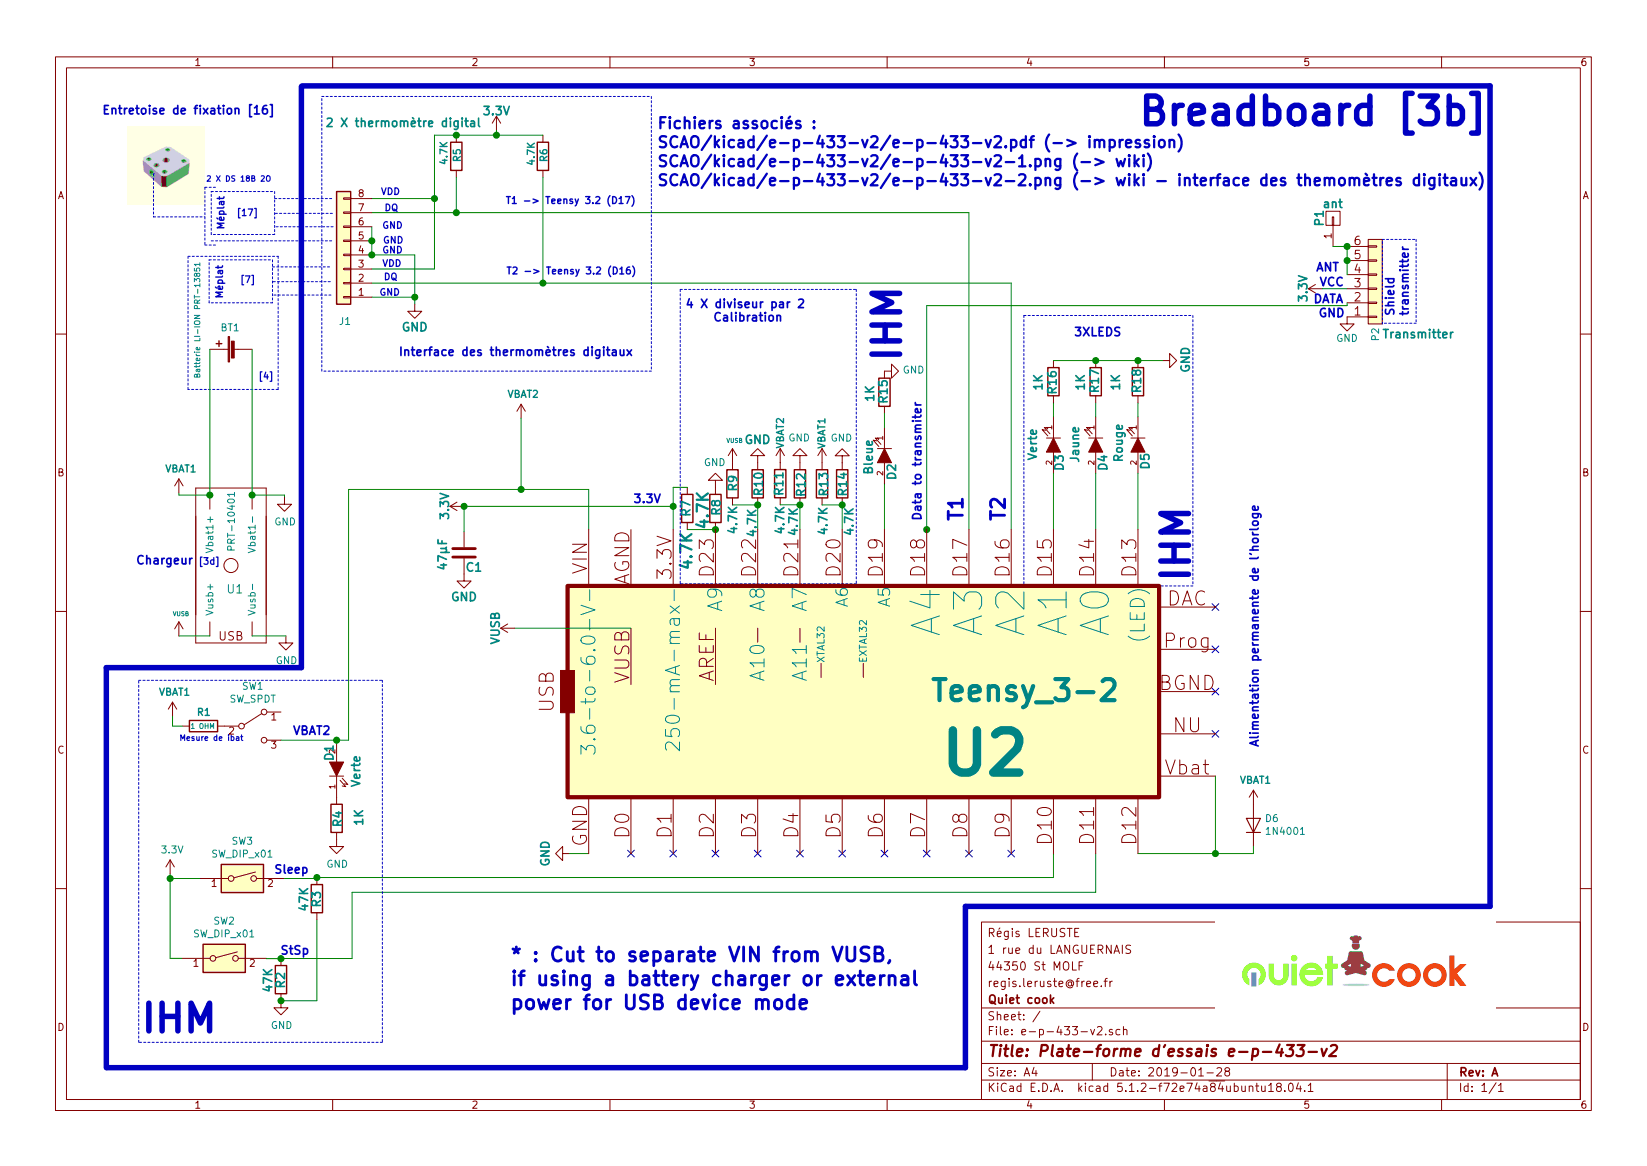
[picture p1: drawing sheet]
EESchema Schematic File Version 4
LIBS:e-p-433-v2-cache
EELAYER 29 0
EELAYER END
$Descr A4 11693 8268
encoding utf-8
Sheet 1 1
Title "Plate-forme d'essais e-p-433-v2"
Date "2019-01-28"
Rev "A"
Comp "Quiet cook"
Comment1 "regis.leruste@free.fr"
Comment2 "44350 St MOLF"
Comment3 "1 rue du LANGUERNAIS"
Comment4 "Régis LERUSTE"
$EndDescr
$Comp
L e-p-433-v2-rescue:CONN_01X06 P2
U 1 1
P 9765 1990
F 0 "P2" V 9765 2365 50  0000 C CNN
F 1 "Transmitter" H 10070 2365 60  0000 C CNB
F 2 "Connect:PINHEAD1-6" H 9765 1990 50  0001 C CNN
F 3 "https://cdn.sparkfun.com/datasheets/Prototyping/SP-140520-XX-001.pdf" H 9765 1990 50  0001 C CNN
F 4 "Arduino 6-Pin Stackable Headers" H 9765 1990 60  0001 C CNN "Désignation"
F 5 "GCT" H 9765 1990 60  0001 C CNN "Fabricant"
F 6 "SP-140520-06-001" H 9765 1990 60  0001 C CNN "Ref-fab"
F 7 "Sparkfun" H 9765 1990 60  0001 C CNN "Distributeur"
F 8 "PRT09280" H 9765 1990 60  0001 C CNN "Ref-distri"
F 9 "0,50 €" H 9765 1990 60  0001 C CNN "Prix"
	1    9765 1990
	1    0    0    1   
$EndComp
Text Notes 10015 2240 1    60   ~ 12
Shield\ntransmitter
Text Notes 9555 2255 2    60   ~ 12
GND
Text Notes 9545 2155 2    60   ~ 12
DATA
Text Notes 9550 2035 2    60   ~ 12
VCC
Text Notes 9515 1930 2    60   ~ 12
ANT
Text Notes 7155 3700 1    100  ~ 20
T2
Text Notes 3615 7175 0    100  ~ 20
* : Cut to separate VIN from VUSB,\nif using a battery charger or external\npower for USB device mode
Text Notes 4701 3574 2    60   ~ 12
3.3V
Text Notes 5725 2190 2    60   ~ 12
4 X diviseur par 2
$Comp
L e-p-433-v2-rescue:LED-RESCUE-e-p-433-v2 D4
U 1 1
P 7780 3150
F 0 "D4" H 7905 3205 60  0000 C CNB
F 1 "Jaune" H 7775 3005 60  0000 C CNB
F 2 "LEDs:LED_0603" H 7780 3150 50  0001 C CNN
F 3 "http://www.produktinfo.conrad.com/datenblaetter/500000-524999/519971-da-01-ml-LED_LYL29K_J1K2_26_de_en.pdf" H 7780 3150 50  0001 C CNN
F 4 "LED CMS 0603 jaune 4.5 mcd 160 ° 2 mA 1.8 V" H 7780 3150 60  0001 C CNN "Désignation"
F 5 "OSRAM" H 7780 3150 60  0001 C CNN "Fabricant"
F 6 "LY L29K-J1K2-26" H 7780 3150 60  0001 C CNN "Ref-fab"
F 7 "Conrad" H 7780 3150 60  0001 C CNN "Distributeur"
F 8 "519971 - 62" H 7780 3150 60  0001 C CNN "Ref-distri"
F 9 "0,20 €" H 7780 3150 60  0001 C CNN "Prix"
	1    7780 3150
	0    1    1    0   
$EndComp
$Comp
L e-p-433-v2-rescue:LED-RESCUE-e-p-433-v2 D5
U 1 1
P 8080 3150
F 0 "D5" H 8195 3205 60  0000 C CNB
F 1 "Rouge" H 8065 3015 60  0000 C CNB
F 2 "LEDs:LED_0603" H 8080 3150 50  0001 C CNN
F 3 "http://www.produktinfo.conrad.com/datenblaetter/500000-524999/519967-da-01-ml-LED_LGL29K_F2J1_24_de_en.pdf" H 8080 3150 50  0001 C CNN
F 4 "LED CMS 0603 OSRAM LG L29K-F2J1-24 vert 1.4 mcd 160 ° 2 mA 1.7 V" H 8080 3150 60  0001 C CNN "Désignation"
F 5 "OSRAM" H 8080 3150 60  0001 C CNN "Fabricant"
F 6 "LG L29K-F2J1-24" H 8080 3150 60  0001 C CNN "Ref-fab"
F 7 "Conrad" H 8080 3150 60  0001 C CNN "Distributeur"
F 8 "519967 - 62" H 8080 3150 60  0001 C CNN "Ref-distri"
F 9 "0,20 €" H 8080 3150 60  0001 C CNN "Prix"
	1    8080 3150
	0    1    1    0   
$EndComp
$Comp
L e-p-433-v2-rescue:LED-RESCUE-e-p-433-v2 D3
U 1 1
P 7480 3150
F 0 "D3" H 7605 3195 60  0000 C CNB
F 1 "Verte" H 7475 3005 60  0000 C CNB
F 2 "LEDs:LED_0603" H 7480 3150 50  0001 C CNN
F 3 "http://www.produktinfo.conrad.com/datenblaetter/500000-524999/519969-da-01-ml-LED_LSL29K_H1J2_1_de_en.pdf" H 7480 3150 50  0001 C CNN
F 4 "LED CMS 0603 OSRAM LS L29K-H1J2-1 super rouge 2.8 mcd 160 ° 2 mA 1.8 V" H 7480 3150 60  0001 C CNN "Désignation"
F 5 "OSRAM" H 7480 3150 60  0001 C CNN "Fabricant"
F 6 "LS L29K-H1J2-1" H 7480 3150 60  0001 C CNN "Ref-fab"
F 7 "Conrad" H 7480 3150 60  0001 C CNN "Distributeur"
F 8 "519969 - 62" H 7480 3150 60  0001 C CNN "Ref-distri"
F 9 "0,25 €" H 7480 3150 60  0001 C CNN "Prix"
	1    7480 3150
	0    1    1    0   
$EndComp
Text Notes 5565 2285 2    60   ~ 12
Calibration
Text Notes 6555 2835 3    60   ~ 12
Data to transmiter
$Comp
L Sp:3.3V #PWR020
U 1 1
P 9390 2040
F 0 "#PWR020" H 9390 1890 50  0001 C CNN
F 1 "3.3V" H 9390 2180 60  0000 C CNB
F 2 "" H 9390 2040 50  0000 C CNN
F 3 "" H 9390 2040 50  0000 C CNN
F 4 "0,00 €" H 9390 2040 60  0001 C CNN "Prix"
	1    9390 2040
	0    -1   -1   0   
$EndComp
Text Notes 6855 3700 1    100  ~ 20
T1
$Comp
L e-p-433-v2-rescue:C C1
U 1 1
P 3295 3915
F 0 "C1" H 3305 3815 60  0000 L CNB
F 1 "47µF" V 3140 3785 60  0000 L CNB
F 2 "Capacitors_SMD:C_0603" H 3333 3765 50  0001 C CNN
F 3 "http://www.produktinfo.conrad.com/datenblaetter/450000-474999/457914-da-01-en-KERAMIK_KONDENSATOR_C0603C475K9PAC.pdf" H 3295 3915 50  0001 C CNN
F 4 "Condensateur céramique CMS 4.7 µF 6.3 V 10 % X5R" H 3295 3915 60  0001 C CNN "Désignation"
F 5 "Kemet" H 3295 3915 60  0001 C CNN "Fabricant"
F 6 "C0603C475K9PAC" H 3295 3915 60  0001 C CNN "Ref-fab"
F 7 "Conrad" H 3295 3915 60  0001 C CNN "Distributeur"
F 8 "457914 - 62" H 3295 3915 60  0001 C CNN "Ref-distri"
F 9 "0,15 €" H 3295 3915 60  0001 C CNN "Prix"
	1    3295 3915
	1    0    0    -1  
$EndComp
$Comp
L Sp:VUSB #PWR013
U 1 1
P 3655 4450
F 0 "#PWR013" H 3655 4300 50  0001 C CNN
F 1 "VUSB" H 3655 4590 60  0000 C CNB
F 2 "" H 3655 4450 50  0000 C CNN
F 3 "" H 3655 4450 50  0000 C CNN
	1    3655 4450
	0    -1   -1   0   
$EndComp
$Comp
L e-p-433-v2-rescue:R R12
U 1 1
P 5680 3425
F 0 "R12" V 5685 3419 60  0000 C CNB
F 1 "4.7K" V 5631 3155 60  0000 C CNB
F 2 "Resistors_SMD:R_0603" V 5610 3425 50  0001 C CNN
F 3 "http://www.produktinfo.conrad.com/datenblaetter/1400000-1499999/001457796-da-01-en-SMD_WID__DICKS__1_10WS_0603_5__4K7.pdf" H 5680 3425 50  0001 C CNN
F 4 "Résistance à couche épaisse 4.7 kΩ CMS 0603 0.1 W 5 % 100 ±ppm/°C" H 5680 3425 60  0001 C CNN "Désignation"
F 5 "Royalohm" H 5680 3425 60  0001 C CNN "Fabricant"
F 6 "0603SAJ0472T5E" H 5680 3425 60  0001 C CNN "Ref-fab"
F 7 "Conrad" H 5680 3425 60  0001 C CNN "Distributeur"
F 8 "1457796 - 62" H 5680 3425 60  0001 C CNN "Ref-distri"
F 9 "0,05 €" H 5680 3425 60  0001 C CNN "Prix"
	1    5680 3425
	1    0    0    -1  
$EndComp
$Comp
L e-p-433-v2-rescue:R R7
U 1 1
P 4880 3600
F 0 "R7" V 4885 3600 60  0000 C CNB
F 1 "4.7K" V 4883 3902 80  0000 C CNB
F 2 "Resistors_SMD:R_0603" V 4810 3600 50  0001 C CNN
F 3 "http://www.produktinfo.conrad.com/datenblaetter/1400000-1499999/001457796-da-01-en-SMD_WID__DICKS__1_10WS_0603_5__4K7.pdf" H 4880 3600 50  0001 C CNN
F 4 "Résistance à couche épaisse 4.7 kΩ CMS 0603 0.1 W 5 % 100 ±ppm/°C" H 4880 3600 60  0001 C CNN "Désignation"
F 5 "Royalohm" H 4880 3600 60  0001 C CNN "Fabricant"
F 6 "0603SAJ0472T5E" H 4880 3600 60  0001 C CNN "Ref-fab"
F 7 "Conrad" H 4880 3600 60  0001 C CNN "Distributeur"
F 8 "1457796 - 62" H 4880 3600 60  0001 C CNN "Ref-distri"
F 9 "0,05 €" H 4880 3600 60  0001 C CNN "Prix"
	1    4880 3600
	-1   0    0    1   
$EndComp
$Comp
L e-p-433-v2-rescue:R R9
U 1 1
P 5201 3425
F 0 "R9" V 5195 3421 60  0000 C CNB
F 1 "4.7K" V 5195 3682 60  0000 C CNB
F 2 "Resistors_SMD:R_0603" V 5131 3425 50  0001 C CNN
F 3 "http://www.produktinfo.conrad.com/datenblaetter/1400000-1499999/001457796-da-01-en-SMD_WID__DICKS__1_10WS_0603_5__4K7.pdf" H 5201 3425 50  0001 C CNN
F 4 "Résistance à couche épaisse 4.7 kΩ CMS 0603 0.1 W 5 % 100 ±ppm/°C" H 5201 3425 60  0001 C CNN "Désignation"
F 5 "Royalohm" H 5201 3425 60  0001 C CNN "Fabricant"
F 6 "0603SAJ0472T5E" H 5201 3425 60  0001 C CNN "Ref-fab"
F 7 "Conrad" H 5201 3425 60  0001 C CNN "Distributeur"
F 8 "1457796 - 62" H 5201 3425 60  0001 C CNN "Ref-distri"
F 9 "0,05 €" H 5201 3425 60  0001 C CNN "Prix"
	1    5201 3425
	-1   0    0    1   
$EndComp
$Comp
L e-p-433-v2-rescue:R R11
U 1 1
P 5540 3424
F 0 "R11" V 5545 3424 60  0000 C CNB
F 1 "4.7K" V 5538 3683 60  0000 C CNB
F 2 "Resistors_SMD:R_0603" V 5470 3424 50  0001 C CNN
F 3 "http://www.produktinfo.conrad.com/datenblaetter/1400000-1499999/001457796-da-01-en-SMD_WID__DICKS__1_10WS_0603_5__4K7.pdf" H 5540 3424 50  0001 C CNN
F 4 "Résistance à couche épaisse 4.7 kΩ CMS 0603 0.1 W 5 % 100 ±ppm/°C" H 5540 3424 60  0001 C CNN "Désignation"
F 5 "Royalohm" H 5540 3424 60  0001 C CNN "Fabricant"
F 6 "0603SAJ0472T5E" H 5540 3424 60  0001 C CNN "Ref-fab"
F 7 "Conrad" H 5540 3424 60  0001 C CNN "Distributeur"
F 8 "1457796 - 62" H 5540 3424 60  0001 C CNN "Ref-distri"
F 9 "0,05 €" H 5540 3424 60  0001 C CNN "Prix"
	1    5540 3424
	-1   0    0    1   
$EndComp
$Comp
L e-p-433-v2-rescue:R R16
U 1 1
P 7480 2700
F 0 "R16" V 7485 2705 60  0000 C CNB
F 1 "1K" V 7585 2705 60  0000 C CNB
F 2 "Resistors_SMD:R_0603" V 7410 2700 50  0001 C CNN
F 3 "http://www.produktinfo.conrad.com/datenblaetter/1400000-1499999/001457796-da-01-en-SMD_WID__DICKS__1_10WS_0603_5__4K7.pdf" H 7480 2700 50  0001 C CNN
F 4 "Résistance à couche épaisse 1 kΩ CMS 0603 0.1 W 5 %" H 7480 2700 60  0001 C CNN "Désignation"
F 5 "Royalohm" H 7480 2700 60  0001 C CNN "Fabricant"
F 6 "0603SAJ0102T5E" H 7480 2700 60  0001 C CNN "Ref-fab"
F 7 "Conrad" H 7480 2700 60  0001 C CNN "Distributeur"
F 8 "1457724 - 62" H 7480 2700 60  0001 C CNN "Ref-distri"
F 9 "0,05 €" H 7480 2700 60  0001 C CNN "Prix"
	1    7480 2700
	-1   0    0    1   
$EndComp
$Comp
L e-p-433-v2-rescue:R R10
U 1 1
P 5380 3425
F 0 "R10" V 5384 3424 60  0000 C CNB
F 1 "4.7K" V 5337 3146 60  0000 C CNB
F 2 "Resistors_SMD:R_0603" V 5310 3425 50  0001 C CNN
F 3 "http://www.produktinfo.conrad.com/datenblaetter/1400000-1499999/001457796-da-01-en-SMD_WID__DICKS__1_10WS_0603_5__4K7.pdf" H 5380 3425 50  0001 C CNN
F 4 "Résistance à couche épaisse 4.7 kΩ CMS 0603 0.1 W 5 % 100 ±ppm/°C" H 5380 3425 60  0001 C CNN "Désignation"
F 5 "Royalohm" H 5380 3425 60  0001 C CNN "Fabricant"
F 6 "0603SAJ0472T5E" H 5380 3425 60  0001 C CNN "Ref-fab"
F 7 "Conrad" H 5380 3425 60  0001 C CNN "Distributeur"
F 8 "1457796 - 62" H 5380 3425 60  0001 C CNN "Ref-distri"
F 9 "0,05 €" H 5380 3425 60  0001 C CNN "Prix"
	1    5380 3425
	1    0    0    -1  
$EndComp
$Comp
L e-p-433-v2-rescue:R R8
U 1 1
P 5080 3600
F 0 "R8" V 5083 3606 60  0000 C CNB
F 1 "4.7K" V 4988 3587 80  0000 C CNB
F 2 "Resistors_SMD:R_0603" V 5010 3600 50  0001 C CNN
F 3 "http://www.produktinfo.conrad.com/datenblaetter/1400000-1499999/001457796-da-01-en-SMD_WID__DICKS__1_10WS_0603_5__4K7.pdf" H 5080 3600 50  0001 C CNN
F 4 "Résistance à couche épaisse 4.7 kΩ CMS 0603 0.1 W 5 % 100 ±ppm/°C" H 5080 3600 60  0001 C CNN "Désignation"
F 5 "Royalohm" H 5080 3600 60  0001 C CNN "Fabricant"
F 6 "0603SAJ0472T5E" H 5080 3600 60  0001 C CNN "Ref-fab"
F 7 "Conrad" H 5080 3600 60  0001 C CNN "Distributeur"
F 8 "1457796 - 62" H 5080 3600 60  0001 C CNN "Ref-distri"
F 9 "0,05 €" H 5080 3600 60  0001 C CNN "Prix"
	1    5080 3600
	1    0    0    -1  
$EndComp
Wire Notes Line
	9815 1690 9965 1690
Wire Notes Line
	9815 2290 9815 1690
$Comp
L power:GND #PWR015
U 1 1
P 4045 6050
F 0 "#PWR015" H 4045 5800 50  0001 C CNN
F 1 "GND" H 4045 5880 60  0000 C CNB
F 2 "" H 4045 6050 50  0000 C CNN
F 3 "" H 4045 6050 50  0000 C CNN
	1    4045 6050
	0    1    1    0   
$EndComp
$Comp
L power:GND #PWR021
U 1 1
P 9565 2240
F 0 "#PWR021" H 9565 1990 50  0001 C CNN
F 1 "GND" H 9565 2090 50  0000 C CNN
F 2 "" H 9565 2240 50  0000 C CNN
F 3 "" H 9565 2240 50  0000 C CNN
	1    9565 2240
	1    0    0    -1  
$EndComp
$Comp
L power:GND #PWR018
U 1 1
P 8255 2550
F 0 "#PWR018" H 8255 2300 50  0001 C CNN
F 1 "GND" H 8260 2390 60  0000 C CNB
F 2 "" H 8255 2550 50  0000 C CNN
F 3 "" H 8255 2550 50  0000 C CNN
	1    8255 2550
	0    -1   -1   0   
$EndComp
$Comp
L e-p-433-v2-rescue:R R17
U 1 1
P 7780 2700
F 0 "R17" V 7785 2695 60  0000 C CNB
F 1 "1K" V 7885 2705 60  0000 C CNB
F 2 "Resistors_SMD:R_0603" V 7710 2700 50  0001 C CNN
F 3 "http://www.produktinfo.conrad.com/datenblaetter/1400000-1499999/001457796-da-01-en-SMD_WID__DICKS__1_10WS_0603_5__4K7.pdf" H 7780 2700 50  0001 C CNN
F 4 "Résistance à couche épaisse 1 kΩ CMS 0603 0.1 W 5 %" H 7780 2700 60  0001 C CNN "Désignation"
F 5 "Royalohm" H 7780 2700 60  0001 C CNN "Fabricant"
F 6 "0603SAJ0102T5E" H 7780 2700 60  0001 C CNN "Ref-fab"
F 7 "Conrad" H 7780 2700 60  0001 C CNN "Distributeur"
F 8 "1457724 - 62" H 7780 2700 60  0001 C CNN "Ref-distri"
F 9 "0,05 €" H 7780 2700 60  0001 C CNN "Prix"
	1    7780 2700
	-1   0    0    1   
$EndComp
$Comp
L e-p-433-v2-rescue:R R18
U 1 1
P 8080 2700
F 0 "R18" V 8085 2695 60  0000 C CNB
F 1 "1K" V 8235 2705 60  0000 C CNB
F 2 "Resistors_SMD:R_0603" V 8010 2700 50  0001 C CNN
F 3 "http://www.produktinfo.conrad.com/datenblaetter/1400000-1499999/001457796-da-01-en-SMD_WID__DICKS__1_10WS_0603_5__4K7.pdf" H 8080 2700 50  0001 C CNN
F 4 "Résistance à couche épaisse 1 kΩ CMS 0603 0.1 W 5 %" H 8080 2700 60  0001 C CNN "Désignation"
F 5 "Royalohm" H 8080 2700 60  0001 C CNN "Fabricant"
F 6 "0603SAJ0102T5E" H 8080 2700 60  0001 C CNN "Ref-fab"
F 7 "Conrad" H 8080 2700 60  0001 C CNN "Distributeur"
F 8 "1457724 - 62" H 8080 2700 60  0001 C CNN "Ref-distri"
F 9 "0,05 €" H 8080 2700 60  0001 C CNN "Prix"
	1    8080 2700
	-1   0    0    1   
$EndComp
Wire Wire Line
	9390 2040 9565 2040
$Comp
L e-p-433-v2-rescue:CONN_01X01 P1
U 1 1
P 9465 1540
F 0 "P1" H 9465 1640 60  0000 C CNB
F 1 "ant" V 9565 1540 60  0000 C CNB
F 2 "Sp:Ant" H 9465 1540 50  0001 C CNN
F 3 "" H 9465 1540 50  0000 C CNN
F 4 "0,00 €" H 9465 1540 60  0001 C CNN "Prix"
	1    9465 1540
	0    -1   -1   0   
$EndComp
Wire Wire Line
	5380 3750 5380 3575
Wire Wire Line
	5680 3750 5680 3575
Wire Wire Line
	4180 3750 4180 3465
Wire Wire Line
	7480 3750 7480 3350
Wire Wire Line
	7780 3750 7780 3350
Wire Wire Line
	8080 3750 8080 3350
Wire Wire Line
	7480 2950 7480 2850
Wire Wire Line
	7780 2950 7780 2850
Wire Wire Line
	8080 2950 8080 2850
Wire Wire Line
	7480 2550 7780 2550
Connection ~ 7780 2550
Connection ~ 8080 2550
NoConn ~ 4480 6050
NoConn ~ 4780 6050
NoConn ~ 5080 6050
NoConn ~ 5380 6050
NoConn ~ 5680 6050
NoConn ~ 5980 6050
NoConn ~ 6280 6050
NoConn ~ 6580 6050
NoConn ~ 6880 6050
NoConn ~ 7180 6050
NoConn ~ 8630 5200
NoConn ~ 8630 4900
NoConn ~ 8630 4600
NoConn ~ 8630 4300
Wire Notes Line
	9970 1690 10055 1690
Wire Notes Line
	10055 1690 10055 2285
Wire Notes Line
	10055 2285 9815 2285
Wire Wire Line
	9565 2160 9565 2140
Text Notes 7970 2390 2    60   ~ 12
3XLEDS
Wire Notes Line
	7270 4135 7270 2230
Wire Notes Line
	7270 2230 8470 2230
Wire Notes Line
	8470 2230 8470 4150
Wire Notes Line
	8470 4150 8215 4150
Wire Wire Line
	9565 1740 9565 1840
Connection ~ 9565 1840
Wire Wire Line
	9565 1740 9465 1740
$Comp
L power:GND #PWR016
U 1 1
P 5380 3275
F 0 "#PWR016" H 5380 3025 50  0001 C CNN
F 1 "GND" H 5380 3115 60  0000 C CNB
F 2 "" H 5380 3275 50  0000 C CNN
F 3 "" H 5380 3275 50  0000 C CNN
	1    5380 3275
	-1   0    0    1   
$EndComp
$Comp
L power:GND #PWR011
U 1 1
P 3295 4065
F 0 "#PWR011" H 3295 3815 50  0001 C CNN
F 1 "GND" H 3295 3905 60  0000 C CNB
F 2 "" H 3295 4065 50  0000 C CNN
F 3 "" H 3295 4065 50  0000 C CNN
	1    3295 4065
	1    0    0    -1  
$EndComp
Wire Wire Line
	6580 2160 9565 2160
Wire Wire Line
	7780 2550 8080 2550
Wire Wire Line
	8080 2550 8255 2550
Wire Wire Line
	9565 1840 9565 1940
$Comp
L Sp:3.3V #PWR010
U 1 1
P 3295 3585
F 0 "#PWR010" H 3295 3435 50  0001 C CNN
F 1 "3.3V" H 3295 3725 60  0000 C CNB
F 2 "" H 3295 3585 50  0000 C CNN
F 3 "" H 3295 3585 50  0000 C CNN
F 4 "0,00 €" H 3295 3585 60  0001 C CNN "Prix"
	1    3295 3585
	0    -1   -1   0   
$EndComp
Wire Wire Line
	3295 3585 3295 3765
Wire Wire Line
	3295 3585 4780 3585
Connection ~ 3295 3585
Wire Wire Line
	4780 3585 4780 3750
$Comp
L Sp:3.3V #PWR012
U 1 1
P 3525 915
F 0 "#PWR012" H 3525 765 50  0001 C CNN
F 1 "3.3V" H 3525 1055 60  0000 C CNB
F 2 "" H 3525 915 50  0000 C CNN
F 3 "" H 3525 915 50  0000 C CNN
F 4 "0,00 €" H 3525 915 60  0001 C CNN "Prix"
	1    3525 915 
	1    0    0    -1  
$EndComp
Text Notes 2720 1990 0    47   ~ 9
DQ
Text Notes 1700 2010 0    47   ~ 9
[7]
$Comp
L Device:R R5
U 1 1
P 3240 1100
F 0 "R5" V 3245 1055 50  0000 L CNB
F 1 "4.7K" V 3150 1035 50  0000 L CNB
F 2 "" V 3170 1100 50  0001 C CNN
F 3 "~" H 3240 1100 50  0001 C CNN
	1    3240 1100
	1    0    0    -1  
$EndComp
$Comp
L Device:R R6
U 1 1
P 3855 1100
F 0 "R6" V 3860 1055 50  0000 L CNB
F 1 "4.7K" V 3770 1030 50  0000 L CNB
F 2 "" V 3785 1100 50  0001 C CNN
F 3 "~" H 3855 1100 50  0001 C CNN
	1    3855 1100
	1    0    0    -1  
$EndComp
$Comp
L Sp:VBAT1 #PWR01
U 1 1
P 1225 5075
F 0 "#PWR01" H 1225 4925 50  0001 C CNN
F 1 "VBAT1" H 1240 5248 50  0000 C CNB
F 2 "" H 1225 5075 50  0000 C CNN
F 3 "" H 1225 5075 50  0000 C CNN
	1    1225 5075
	1    0    0    -1  
$EndComp
$Comp
L Device:R R1
U 1 1
P 1445 5145
F 0 "R1" V 1345 5095 50  0000 L CNB
F 1 "1 OHM" V 1445 5050 35  0000 L CNB
F 2 "" V 1375 5145 50  0001 C CNN
F 3 "~" H 1445 5145 50  0001 C CNN
	1    1445 5145
	0    1    1    0   
$EndComp
$Comp
L Connector_Generic:Conn_01x08 J1
U 1 1
P 2440 1800
F 0 "J1" H 2430 2275 50  0000 C CNN
F 1 "2 X thermomètre digital" H 2015 865 60  0000 C CNB
F 2 "" H 2440 1800 50  0001 C CNN
F 3 "~" H 2440 1800 50  0001 C CNN
	1    2440 1800
	-1   0    0    1   
$EndComp
$Comp
L power:GND #PWR09
U 1 1
P 2945 2150
F 0 "#PWR09" H 2945 1900 50  0001 C CNN
F 1 "GND" H 2945 1990 60  0000 C CNB
F 2 "" H 2945 2150 50  0000 C CNN
F 3 "" H 2945 2150 50  0000 C CNN
	1    2945 2150
	1    0    0    -1  
$EndComp
Connection ~ 9565 1740
Text Notes 2710 1895 0    47   ~ 9
VDD
Text Notes 2690 2100 0    47   ~ 9
GND
Text Notes 2710 1625 0    47   ~ 9
GND
Text Notes 2715 1730 0    47   ~ 9
GND
Text Notes 2710 1800 0    47   ~ 9
GND
Text Notes 2725 1500 0    47   ~ 9
DQ
Text Notes 2700 1385 0    47   ~ 9
VDD
Wire Notes Line
	1950 1655 1500 1655
Wire Notes Line
	1500 1655 1500 1350
Wire Notes Line
	1500 1350 1950 1350
Wire Notes Line
	2355 1400 1950 1400
Wire Notes Line
	2360 1505 1950 1505
Wire Notes Line
	2365 1600 1950 1600
Wire Notes Line
	1950 1350 1950 1655
Wire Notes Line
	1935 2140 1485 2140
Wire Notes Line
	1485 2140 1485 1835
Wire Notes Line
	1485 1835 1935 1835
Wire Notes Line
	2340 1885 1935 1885
Wire Notes Line
	2345 1990 1935 1990
Wire Notes Line
	2350 2085 1935 2085
Wire Notes Line
	1935 1835 1935 2140
Text Notes 1605 1625 1    48   ~ 10
Méplat
Text Notes 1595 2115 1    48   ~ 10
Méplat
Wire Wire Line
	7180 3750 7180 2000
Wire Wire Line
	7180 2000 3855 2000
Wire Wire Line
	6880 3750 6880 1500
Wire Wire Line
	2640 1600 2640 1700
Wire Wire Line
	2640 1700 2640 1800
Connection ~ 2640 1700
Wire Wire Line
	2640 1800 2945 1800
Wire Wire Line
	2945 1800 2945 2100
Connection ~ 2640 1800
Wire Wire Line
	2640 2100 2945 2100
Connection ~ 2945 2100
Wire Wire Line
	2945 2100 2945 2150
Wire Wire Line
	3240 1250 3240 1500
Connection ~ 3240 1500
Wire Wire Line
	3240 1500 2640 1500
Wire Wire Line
	3240 950  3525 950 
Connection ~ 3525 950 
Wire Wire Line
	3525 950  3855 950 
Wire Wire Line
	3525 950  3525 915 
Wire Wire Line
	2640 1400 3085 1400
Wire Wire Line
	3085 1400 3085 950 
Wire Wire Line
	3085 950  3240 950 
Connection ~ 3240 950 
Wire Wire Line
	2640 1900 3085 1900
Wire Wire Line
	3085 1900 3085 1400
Connection ~ 3085 1400
Text Notes 1460 1290 0    39   ~ 8
2 X DS 18B 2O
Text Notes 4520 1450 2    49   ~ 10
T1 -> Teensy 3.2 (D17)
Text Notes 4525 1950 2    49   ~ 10
T2 -> Teensy 3.2 (D16)
Text Notes 720  815  0    60   ~ 12
Entretoise de fixation [16]
Wire Notes Line
	2355 1700 1500 1700
Text Notes 2825 2530 0    60   ~ 12
Interface des thermomètres digitaux
Wire Notes Line
	1090 1225 1095 1225
Wire Notes Line
	1530 1320 1455 1320
Wire Notes Line
	1455 1320 1455 1730
Wire Notes Line
	1455 1730 1530 1730
Wire Notes Line
	1090 1225 1090 1530
Wire Notes Line
	1090 1530 1455 1530
Wire Wire Line
	3240 1500 6880 1500
Wire Wire Line
	3855 1250 3855 2000
Connection ~ 3855 2000
Wire Wire Line
	3855 2000 2640 2000
Wire Notes Line
	2285 675  4625 675 
Wire Notes Line
	4625 675  4625 2625
Wire Notes Line
	4625 2625 2285 2625
Wire Notes Line
	2285 2625 2285 675 
$Comp
L Device:Battery_Cell BT1
U 1 1
P 1690 2470
F 0 "BT1" V 1840 2455 50  0000 L CNN
F 1 "Batterie LI-ION PRT-13851" H 1480 2760 39  0000 L CNN
F 2 "" V 1690 2530 50  0001 C CNN
F 3 "https://www.sparkfun.com/products/13851" V 1690 2530 50  0001 C CNN
	1    1690 2470
	0    -1   -1   0   
$EndComp
Wire Notes Line
	1335 1810 1975 1810
Wire Notes Line
	1975 1810 1975 2755
Wire Notes Line
	1975 2755 1335 2755
Wire Notes Line
	1335 2755 1335 1815
$Comp
L Sp:PRT-10401 U1
U 1 1
P 1640 4005
F 0 "U1" H 1605 3840 60  0000 L CNN
F 1 "PRT-10401" V 1640 4100 49  0000 L CNN
F 2 "" H 1640 4005 60  0001 C CNN
F 3 "" H 1640 4005 60  0001 C CNN
	1    1640 4005
	1    0    0    -1  
$EndComp
Wire Wire Line
	1490 2470 1490 3505
Wire Wire Line
	1790 3505 1790 2470
$Comp
L Sp:VBAT1 #PWR02
U 1 1
P 1270 3490
F 0 "#PWR02" H 1270 3340 50  0001 C CNN
F 1 "VBAT1" H 1285 3663 50  0000 C CNB
F 2 "" H 1270 3490 50  0000 C CNN
F 3 "" H 1270 3490 50  0000 C CNN
	1    1270 3490
	1    0    0    -1  
$EndComp
$Comp
L power:GND #PWR06
U 1 1
P 2020 3520
F 0 "#PWR06" H 2020 3270 50  0001 C CNN
F 1 "GND" H 2025 3347 50  0000 C CNN
F 2 "" H 2020 3520 50  0001 C CNN
F 3 "" H 2020 3520 50  0001 C CNN
	1    2020 3520
	1    0    0    -1  
$EndComp
Wire Wire Line
	1790 3505 2020 3505
Wire Wire Line
	2020 3505 2020 3520
Connection ~ 1790 3505
Wire Wire Line
	1490 3505 1270 3505
Wire Wire Line
	1270 3505 1270 3490
Connection ~ 1490 3505
$Comp
L Sp:VUSB #PWR03
U 1 1
P 1270 4505
F 0 "#PWR03" H 1270 4355 50  0001 C CNN
F 1 "VUSB" H 1285 4663 30  0000 C CNN
F 2 "" H 1270 4505 50  0000 C CNN
F 3 "" H 1270 4505 50  0000 C CNN
	1    1270 4505
	1    0    0    -1  
$EndComp
$Comp
L power:GND #PWR07
U 1 1
P 2030 4505
F 0 "#PWR07" H 2030 4255 50  0001 C CNN
F 1 "GND" H 2035 4332 50  0000 C CNN
F 2 "" H 2030 4505 50  0001 C CNN
F 3 "" H 2030 4505 50  0001 C CNN
	1    2030 4505
	1    0    0    -1  
$EndComp
Wire Wire Line
	1270 4505 1490 4505
Wire Wire Line
	1790 4505 2030 4505
$Comp
L Sp:VBAT2 #PWR014
U 1 1
P 3700 2960
F 0 "#PWR014" H 3700 2810 50  0001 C CNN
F 1 "VBAT2" H 3715 3133 50  0000 C CNB
F 2 "" H 3700 2960 50  0000 C CNN
F 3 "" H 3700 2960 50  0000 C CNN
	1    3700 2960
	1    0    0    -1  
$EndComp
$Comp
L e-p-433-v2-rescue:R R14
U 1 1
P 5980 3425
F 0 "R14" V 5981 3422 60  0000 C CNB
F 1 "4.7K" V 6027 3156 60  0000 C CNB
F 2 "Resistors_SMD:R_0603" V 5910 3425 50  0001 C CNN
F 3 "http://www.produktinfo.conrad.com/datenblaetter/1400000-1499999/001457796-da-01-en-SMD_WID__DICKS__1_10WS_0603_5__4K7.pdf" H 5980 3425 50  0001 C CNN
F 4 "Résistance à couche épaisse 4.7 kΩ CMS 0603 0.1 W 5 % 100 ±ppm/°C" H 5980 3425 60  0001 C CNN "Désignation"
F 5 "Royalohm" H 5980 3425 60  0001 C CNN "Fabricant"
F 6 "0603SAJ0472T5E" H 5980 3425 60  0001 C CNN "Ref-fab"
F 7 "Conrad" H 5980 3425 60  0001 C CNN "Distributeur"
F 8 "1457796 - 62" H 5980 3425 60  0001 C CNN "Ref-distri"
F 9 "0,05 €" H 5980 3425 60  0001 C CNN "Prix"
	1    5980 3425
	1    0    0    -1  
$EndComp
$Comp
L e-p-433-v2-rescue:R R13
U 1 1
P 5837 3425
F 0 "R13" V 5846 3422 60  0000 C CNB
F 1 "4.7K" V 5842 3160 60  0000 C CNB
F 2 "Resistors_SMD:R_0603" V 5767 3425 50  0001 C CNN
F 3 "http://www.produktinfo.conrad.com/datenblaetter/1400000-1499999/001457796-da-01-en-SMD_WID__DICKS__1_10WS_0603_5__4K7.pdf" H 5837 3425 50  0001 C CNN
F 4 "Résistance à couche épaisse 4.7 kΩ CMS 0603 0.1 W 5 % 100 ±ppm/°C" H 5837 3425 60  0001 C CNN "Désignation"
F 5 "Royalohm" H 5837 3425 60  0001 C CNN "Fabricant"
F 6 "0603SAJ0472T5E" H 5837 3425 60  0001 C CNN "Ref-fab"
F 7 "Conrad" H 5837 3425 60  0001 C CNN "Distributeur"
F 8 "1457796 - 62" H 5837 3425 60  0001 C CNN "Ref-distri"
F 9 "0,05 €" H 5837 3425 60  0001 C CNN "Prix"
	1    5837 3425
	1    0    0    -1  
$EndComp
Wire Wire Line
	5980 3575 5980 3750
$Comp
L Sp:VBAT1 #PWR017
U 1 1
P 5837 3275
F 0 "#PWR017" H 5837 3125 50  0001 C CNN
F 1 "VBAT1" V 5833 3483 50  0000 C CNB
F 2 "" H 5837 3275 50  0000 C CNN
F 3 "" H 5837 3275 50  0000 C CNN
	1    5837 3275
	1    0    0    -1  
$EndComp
Wire Wire Line
	3700 2960 3700 3465
Connection ~ 3700 3465
Wire Wire Line
	3700 3465 4180 3465
$Comp
L Sp:VBAT1 #PWR019
U 1 1
P 8900 5700
F 0 "#PWR019" H 8900 5550 50  0001 C CNN
F 1 "VBAT1" H 8915 5873 50  0000 C CNB
F 2 "" H 8900 5700 50  0000 C CNN
F 3 "" H 8900 5700 50  0000 C CNN
	1    8900 5700
	1    0    0    -1  
$EndComp
Wire Wire Line
	8630 5500 8630 6050
Text Notes 8950 5300 1    60   ~ 12
Alimentation permanente de l'horloge
Text Notes 960  4010 0    60   ~ 12
Chargeur
$Comp
L Device:Crystal Y1
U 1 1
P 5980 5160
F 0 "Y1" H 5980 5330 50  0000 C CNN
F 1 "Cristal, 32.768 kHz" H 5980 5000 50  0000 C CNN
F 2 "" H 5980 5160 50  0001 C CNN
F 3 "~http://www.farnell.com/datasheets/9024.pdf?_ga=2.143748853.1725744442.1548511632-1702827718.1548082902" H 5980 5160 50  0001 C CNN
	1    5980 5160
	1    0    0    -1  
$EndComp
Wire Wire Line
	6130 4800 6130 5160
Wire Wire Line
	5830 5160 5830 4800
$Comp
L e-p-433-v2-rescue:LED-RESCUE-e-p-433-v2 D2
U 1 1
P 6280 3225
F 0 "D2" H 6395 3280 60  0000 C CNB
F 1 "Bleue" H 6290 3115 60  0000 C CNB
F 2 "LEDs:LED_0603" H 6280 3225 50  0001 C CNN
F 3 "http://www.produktinfo.conrad.com/datenblaetter/500000-524999/519967-da-01-ml-LED_LGL29K_F2J1_24_de_en.pdf" H 6280 3225 50  0001 C CNN
F 4 "LED CMS 0603 OSRAM LG L29K-F2J1-24 vert 1.4 mcd 160 ° 2 mA 1.7 V" H 6280 3225 60  0001 C CNN "Désignation"
F 5 "OSRAM" H 6280 3225 60  0001 C CNN "Fabricant"
F 6 "LG L29K-F2J1-24" H 6280 3225 60  0001 C CNN "Ref-fab"
F 7 "Conrad" H 6280 3225 60  0001 C CNN "Distributeur"
F 8 "519967 - 62" H 6280 3225 60  0001 C CNN "Ref-distri"
F 9 "0,20 €" H 6280 3225 60  0001 C CNN "Prix"
	1    6280 3225
	0    1    1    0   
$EndComp
$Comp
L e-p-433-v2-rescue:R R15
U 1 1
P 6280 2775
F 0 "R15" V 6285 2770 60  0000 C CNB
F 1 "1K" V 6380 2785 60  0000 C CNB
F 2 "Resistors_SMD:R_0603" V 6210 2775 50  0001 C CNN
F 3 "http://www.produktinfo.conrad.com/datenblaetter/1400000-1499999/001457796-da-01-en-SMD_WID__DICKS__1_10WS_0603_5__4K7.pdf" H 6280 2775 50  0001 C CNN
F 4 "Résistance à couche épaisse 1 kΩ CMS 0603 0.1 W 5 %" H 6280 2775 60  0001 C CNN "Désignation"
F 5 "Royalohm" H 6280 2775 60  0001 C CNN "Fabricant"
F 6 "0603SAJ0102T5E" H 6280 2775 60  0001 C CNN "Ref-fab"
F 7 "Conrad" H 6280 2775 60  0001 C CNN "Distributeur"
F 8 "1457724 - 62" H 6280 2775 60  0001 C CNN "Ref-distri"
F 9 "0,05 €" H 6280 2775 60  0001 C CNN "Prix"
	1    6280 2775
	-1   0    0    1   
$EndComp
Wire Wire Line
	6280 3025 6280 2925
Wire Wire Line
	6280 3750 6280 3425
Wire Notes Line
	4830 2045 6080 2045
Wire Notes Line
	6080 2045 6080 4135
Wire Notes Line
	6080 4135 4830 4135
Text Notes 1985 6780 0    60   ~ 12
StSp
$Comp
L e-p-433-v2-rescue:R R2
U 1 1
P 1995 6945
F 0 "R2" V 1990 6940 60  0000 C CNB
F 1 "47K" V 1900 6940 60  0000 C CNB
F 2 "Resistors_SMD:R_0603" V 1925 6945 50  0001 C CNN
F 3 "http://www.produktinfo.conrad.com/datenblaetter/1400000-1499999/001457808-da-01-en-SMD_WID__DICKS__1_10WS_0603_5__47K.pdf" H 1995 6945 50  0001 C CNN
F 4 "Résistance à couche épaisse 47 kΩ CMS 0603 0.1 W 5 % 100 ±ppm/°C" H 1995 6945 60  0001 C CNN "Désignation"
F 5 "Royalohm" H 1995 6945 60  0001 C CNN "Fabricant"
F 6 "0603SAJ0473T5E" H 1995 6945 60  0001 C CNN "Ref-fab"
F 7 "CONRAD" H 1995 6945 60  0001 C CNN "Distributeur"
F 8 "1457808 - 62 " H 1995 6945 60  0001 C CNN "Ref-distri"
F 9 "0,05 €" H 1995 6945 60  0001 C CNN "Prix"
	1    1995 6945
	1    0    0    -1  
$EndComp
$Comp
L e-p-433-v2-rescue:R R3
U 1 1
P 2250 6370
F 0 "R3" V 2245 6365 60  0000 C CNB
F 1 "47K" V 2155 6365 60  0000 C CNB
F 2 "Resistors_SMD:R_0603" V 2180 6370 50  0001 C CNN
F 3 "http://www.produktinfo.conrad.com/datenblaetter/1400000-1499999/001457808-da-01-en-SMD_WID__DICKS__1_10WS_0603_5__47K.pdf" H 2250 6370 50  0001 C CNN
F 4 "Résistance à couche épaisse 47 kΩ CMS 0603 0.1 W 5 % 100 ±ppm/°C" H 2250 6370 60  0001 C CNN "Désignation"
F 5 "Royalohm" H 2250 6370 60  0001 C CNN "Fabricant"
F 6 "0603SAJ0473T5E" H 2250 6370 60  0001 C CNN "Ref-fab"
F 7 "CONRAD" H 2250 6370 60  0001 C CNN "Distributeur"
F 8 "1457808 - 62 " H 2250 6370 60  0001 C CNN "Ref-distri"
F 9 "0,05 €" H 2250 6370 60  0001 C CNN "Prix"
	1    2250 6370
	1    0    0    -1  
$EndComp
$Comp
L power:GND #PWR05
U 1 1
P 1995 7095
F 0 "#PWR05" H 1995 6845 50  0001 C CNN
F 1 "GND" H 2000 6922 50  0000 C CNN
F 2 "" H 1995 7095 50  0001 C CNN
F 3 "" H 1995 7095 50  0001 C CNN
	1    1995 7095
	1    0    0    -1  
$EndComp
Wire Wire Line
	2250 7095 1995 7095
Connection ~ 1995 7095
Wire Wire Line
	4045 6050 4180 6050
Wire Wire Line
	2250 6220 7480 6220
Wire Wire Line
	7480 6220 7480 6050
Wire Wire Line
	7780 6050 7780 6325
Wire Wire Line
	7780 6325 2500 6325
Wire Wire Line
	2500 6325 2500 6795
Wire Wire Line
	2500 6795 1995 6795
Wire Wire Line
	2250 6520 2250 7095
Wire Wire Line
	2475 3465 3700 3465
Text Notes 2355 5220 2    60   ~ 12
VBAT2
Wire Notes Line
	985  4820 2715 4820
Wire Notes Line
	2715 4820 2715 7390
Wire Notes Line
	2715 7390 985  7390
Wire Notes Line
	985  7390 985  4820
Text Notes 985  7345 0    197  ~ 39
IHM
Text Notes 8475 4140 1    197  ~ 39
IHM
Text Notes 6424 2577 1    197  ~ 39
IHM
$Comp
L e-p-433-v2-rescue:LED-RESCUE-e-p-433-v2 D1
U 1 1
P 2390 5450
F 0 "D1" H 2505 5505 60  0000 C CNB
F 1 "Verte" H 2375 5315 60  0000 C CNB
F 2 "LEDs:LED_0603" H 2390 5450 50  0001 C CNN
F 3 "http://www.produktinfo.conrad.com/datenblaetter/500000-524999/519967-da-01-ml-LED_LGL29K_F2J1_24_de_en.pdf" H 2390 5450 50  0001 C CNN
F 4 "LED CMS 0603 OSRAM LG L29K-F2J1-24 vert 1.4 mcd 160 ° 2 mA 1.7 V" H 2390 5450 60  0001 C CNN "Désignation"
F 5 "OSRAM" H 2390 5450 60  0001 C CNN "Fabricant"
F 6 "LG L29K-F2J1-24" H 2390 5450 60  0001 C CNN "Ref-fab"
F 7 "Conrad" H 2390 5450 60  0001 C CNN "Distributeur"
F 8 "519967 - 62" H 2390 5450 60  0001 C CNN "Ref-distri"
F 9 "0,20 €" H 2390 5450 60  0001 C CNN "Prix"
	1    2390 5450
	0    -1   -1   0   
$EndComp
$Comp
L e-p-433-v2-rescue:R R4
U 1 1
P 2390 5800
F 0 "R4" V 2395 5795 60  0000 C CNB
F 1 "1K" V 2545 5805 60  0000 C CNB
F 2 "Resistors_SMD:R_0603" V 2320 5800 50  0001 C CNN
F 3 "http://www.produktinfo.conrad.com/datenblaetter/1400000-1499999/001457796-da-01-en-SMD_WID__DICKS__1_10WS_0603_5__4K7.pdf" H 2390 5800 50  0001 C CNN
F 4 "Résistance à couche épaisse 1 kΩ CMS 0603 0.1 W 5 %" H 2390 5800 60  0001 C CNN "Désignation"
F 5 "Royalohm" H 2390 5800 60  0001 C CNN "Fabricant"
F 6 "0603SAJ0102T5E" H 2390 5800 60  0001 C CNN "Ref-fab"
F 7 "Conrad" H 2390 5800 60  0001 C CNN "Distributeur"
F 8 "1457724 - 62" H 2390 5800 60  0001 C CNN "Ref-distri"
F 9 "0,05 €" H 2390 5800 60  0001 C CNN "Prix"
	1    2390 5800
	1    0    0    -1  
$EndComp
Wire Wire Line
	1295 5145 1225 5145
Wire Wire Line
	1225 5145 1225 5075
$Comp
L power:GND #PWR08
U 1 1
P 2390 5950
F 0 "#PWR08" H 2390 5700 50  0001 C CNN
F 1 "GND" H 2395 5777 50  0000 C CNN
F 2 "" H 2390 5950 50  0001 C CNN
F 3 "" H 2390 5950 50  0001 C CNN
	1    2390 5950
	1    0    0    -1  
$EndComp
Wire Wire Line
	1995 5245 2390 5245
Wire Wire Line
	2390 5245 2390 5250
Wire Wire Line
	2475 3465 2475 5245
Wire Wire Line
	2475 5245 2390 5245
Connection ~ 2390 5245
Text Notes 1270 5260 0    40   ~ 8
Mesure de ibat
Text Notes 1675 1535 0    47   ~ 9
[17]
Text Notes 1830 2695 0    47   ~ 9
[4]
Text Notes 1405 4010 0    47   ~ 9
[3d]
Wire Notes Line width 39 style solid
	760  7570 6855 7570
Wire Notes Line width 39 style solid
	6855 7570 6855 6425
Wire Notes Line width 39 style solid
	6855 6425 10580 6425
Wire Notes Line width 39 style solid
	10580 6425 10580 600 
Wire Notes Line width 39 style solid
	10580 600  2145 600 
Text Notes 8070 905  0    197  ~ 39
Breadboard [3b]
Text Notes 4660 1325 0    79   ~ 16
Fichiers associés :\nSCAO/kicad/e-p-433-v2/e-p-433-v2.pdf (-> impression)\nSCAO/kicad/e-p-433-v2/e-p-433-v2-1.png (-> wiki)\nSCAO/kicad/e-p-433-v2/e-p-433-v2-2.png (-> wiki - interface des themomètres digitaux)
Wire Notes Line width 39 style solid
	755  7570 755  4730
Wire Notes Line width 39 style solid
	755  4730 2140 4730
Wire Notes Line width 39 style solid
	2140 4730 2140 605 
$Comp
L Diode:1N4001 D6
U 1 1
P 8900 5850
F 0 "D6" V 8946 5771 50  0000 R CNN
F 1 "1N4001" V 8855 5771 50  0000 R CNN
F 2 "Diode_THT:D_DO-41_SOD81_P10.16mm_Horizontal" H 8900 5675 50  0001 C CNN
F 3 "http://www.vishay.com/docs/88503/1n4001.pdf" H 8900 5850 50  0001 C CNN
	1    8900 5850
	0    -1   -1   0   
$EndComp
Wire Wire Line
	8900 6000 8900 6050
Wire Wire Line
	8080 6050 8630 6050
Connection ~ 8630 6050
Wire Wire Line
	8630 6050 8900 6050
$Comp
L Switch:SW_SPDT SW1
U 1 1
P 1795 5145
F 0 "SW1" H 1795 5430 50  0000 C CNN
F 1 "SW_SPDT" H 1795 5339 50  0000 C CNN
F 2 "" H 1795 5145 50  0001 C CNN
F 3 "" H 1795 5145 50  0001 C CNN
	1    1795 5145
	1    0    0    -1  
$EndComp
$Comp
L Switch:SW_DIP_x01 SW3
U 1 1
P 1721 6227
F 0 "SW3" H 1721 6494 50  0000 C CNN
F 1 "SW_DIP_x01" H 1721 6403 50  0000 C CNN
F 2 "" H 1721 6227 50  0001 C CNN
F 3 "~" H 1721 6227 50  0001 C CNN
	1    1721 6227
	1    0    0    -1  
$EndComp
$Comp
L Switch:SW_DIP_x01 SW2
U 1 1
P 1592 6794
F 0 "SW2" H 1592 7061 50  0000 C CNN
F 1 "SW_DIP_x01" H 1592 6970 50  0000 C CNN
F 2 "" H 1592 6794 50  0001 C CNN
F 3 "~" H 1592 6794 50  0001 C CNN
	1    1592 6794
	1    0    0    -1  
$EndComp
$Comp
L Sp:3.3V #PWR04
U 1 1
P 1208 6195
F 0 "#PWR04" H 1208 6045 50  0001 C CNN
F 1 "3.3V" H 1223 6368 50  0000 C CNN
F 2 "" H 1208 6195 50  0000 C CNN
F 3 "" H 1208 6195 50  0000 C CNN
	1    1208 6195
	1    0    0    -1  
$EndComp
Wire Wire Line
	1421 6227 1208 6227
Wire Wire Line
	2021 6227 2236 6227
Wire Wire Line
	2236 6227 2236 6220
Wire Wire Line
	2236 6220 2250 6220
Connection ~ 2250 6220
Wire Wire Line
	1292 6794 1208 6794
Wire Wire Line
	1208 6195 1208 6227
Connection ~ 1208 6227
Wire Wire Line
	1208 6227 1208 6794
Wire Wire Line
	1995 6795 1995 6796
Wire Wire Line
	1995 6796 1892 6796
Wire Wire Line
	1892 6796 1892 6794
Connection ~ 1995 6796
Wire Wire Line
	1995 6796 1995 6799
Text Notes 1941 6205 0    59   ~ 12
Sleep
Wire Wire Line
	5080 3750 4880 3750
Wire Wire Line
	4880 3450 4780 3450
Wire Wire Line
	4780 3450 4780 3585
Connection ~ 4780 3585
Wire Wire Line
	5201 3575 5380 3575
Connection ~ 5380 3575
Wire Wire Line
	5540 3574 5680 3574
Wire Wire Line
	5680 3574 5680 3575
Connection ~ 5680 3575
Wire Wire Line
	5540 3275 5540 3274
Wire Wire Line
	5980 3575 5837 3575
Connection ~ 5980 3575
Wire Wire Line
	5980 3276 5980 3275
$Comp
L power:GND #PWR?
U 1 1
P 5980 3276
F 0 "#PWR?" H 5980 3026 50  0001 C CNN
F 1 "GND" H 5985 3103 50  0000 C CNN
F 2 "" H 5980 3276 50  0001 C CNN
F 3 "" H 5980 3276 50  0001 C CNN
	1    5980 3276
	-1   0    0    1   
$EndComp
$Comp
L Sp:VBAT2 #PWR?
U 1 1
P 5540 3275
F 0 "#PWR?" H 5540 3125 50  0001 C CNN
F 1 "VBAT2" V 5539 3485 50  0000 C CNB
F 2 "" H 5540 3275 50  0000 C CNN
F 3 "" H 5540 3275 50  0000 C CNN
	1    5540 3275
	1    0    0    -1  
$EndComp
$Comp
L Sp:VUSB #PWR?
U 1 1
P 5201 3275
F 0 "#PWR?" H 5201 3125 50  0001 C CNN
F 1 "VUSB" H 5216 3433 30  0000 C CNN
F 2 "" H 5201 3275 50  0000 C CNN
F 3 "" H 5201 3275 50  0000 C CNN
	1    5201 3275
	1    0    0    -1  
$EndComp
Connection ~ 5080 3750
Wire Wire Line
	6580 3750 6580 2160
Wire Wire Line
	6580 3760 6580 3750
Connection ~ 6580 3750
$Comp
L Sp:Teensy_3-2 U2
U 1 1
P 6130 4900
F 0 "U2" V 5680 4035 300 0000 C CNB
F 1 "Teensy_3-2" V 6130 3750 150 0000 C CNB
F 2 "Sp:Teensy_3-1" H 6130 4900 50  0001 C CNN
F 3 "https://www.pjrc.com/teensy/teensy31.html" H 6130 4900 50  0001 C CNN
F 4 "Teensy 3.2" H 6130 4900 60  0001 C CNN "Désignation"
F 5 "PJRC" H 6130 4900 60  0001 C CNN "Fabricant"
F 6 "Teensy 3.2" H 6130 4900 60  0001 C CNN "Ref-fab"
F 7 "Go TRONIC" H 6130 4900 60  0001 C CNN "Distributeur"
F 8 "34516" H 6130 4900 60  0001 C CNN "Ref-distri"
F 9 "28,49 €" H 6130 4900 60  0001 C CNN "Prix"
	1    6130 4900
	0    -1   -1   0   
$EndComp
Wire Wire Line
	3655 4450 4480 4450
$Comp
L power:GND #PWR?
U 1 1
P 5080 3450
F 0 "#PWR?" H 5080 3200 50  0001 C CNN
F 1 "GND" H 5085 3277 50  0000 C CNN
F 2 "" H 5080 3450 50  0001 C CNN
F 3 "" H 5080 3450 50  0001 C CNN
	1    5080 3450
	-1   0    0    1   
$EndComp
$Comp
L power:GND #PWR?
U 1 1
P 5680 3275
F 0 "#PWR?" H 5680 3025 50  0001 C CNN
F 1 "GND" H 5685 3102 50  0000 C CNN
F 2 "" H 5680 3275 50  0001 C CNN
F 3 "" H 5680 3275 50  0001 C CNN
	1    5680 3275
	-1   0    0    1   
$EndComp
$Comp
L power:GND #PWR?
U 1 1
P 6280 2625
F 0 "#PWR?" H 6280 2375 50  0001 C CNN
F 1 "GND" V 6285 2497 50  0000 R CNN
F 2 "" H 6280 2625 50  0001 C CNN
F 3 "" H 6280 2625 50  0001 C CNN
	1    6280 2625
	0    -1   -1   0   
$EndComp
Wire Notes Line
	4830 2046 4830 4134
Wire Notes Line
	4830 4134 4833 4134
$EndSCHEMATC
